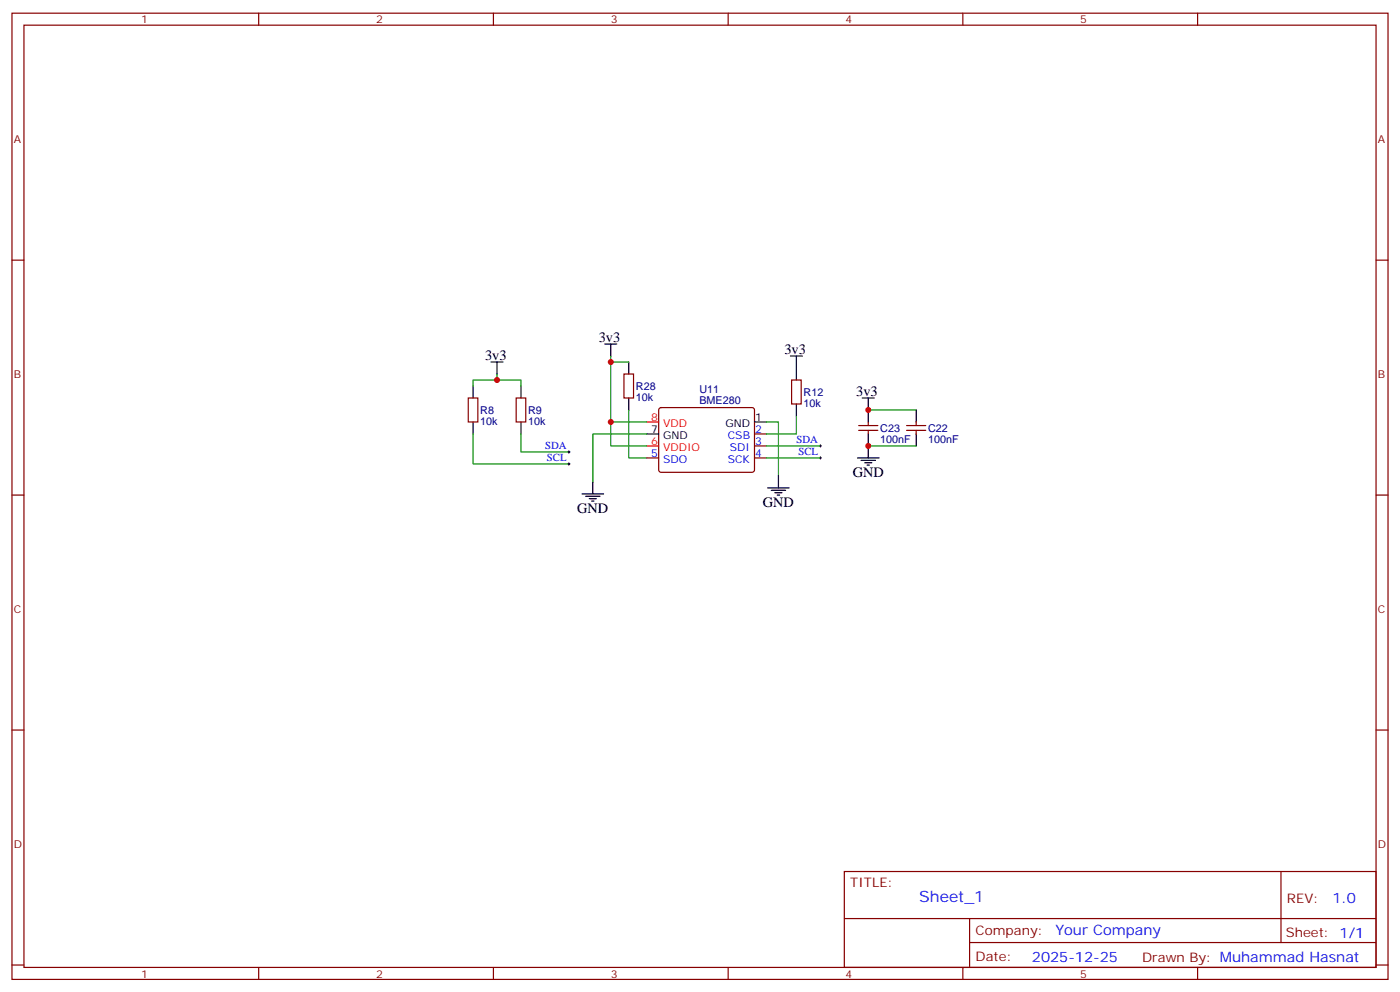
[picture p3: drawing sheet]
<svg xmlns="http://www.w3.org/2000/svg" width="412mm" height="292mm" viewBox="0 0 412 292" stroke-linecap="round" stroke-linejoin="round" font-family="sans-serif">
<g fill="none" stroke="#870000" stroke-width=".35">
<path d="M3.5 3.9h405.4v284.3h-405.4zM7.1 7.4h398.2v277.3h-398.2zM76.2 3.9v3.5M145.3 3.9v3.5M214.5 3.9v3.5M283.6 3.9v3.5M352.8 3.9v3.5M3.5 76.6h3.6M405.3 76.6h3.6M137.9 117.1h2.9v7.1h-2.9zM152 117.1h2.9v7.1h-2.9zM183.8 110.1h2.8v7h-2.8z"/>
<path d="M233.2 111.8h2.8v7.1h-2.8zM190.5 134.8h3.5M194.3 120.2l.4-.3 27.1 .1 .4 .6v18l-.7 .4-27-.1-.5-.6v-17.7zM222.2 127.7h3.6M222.2 131.2h3.6M222.2 134.8h3.6M252.9 126.6h5.7M252.9 125.2h5.7M255.8 124.2v1M255.8 126.6v1.1M267.1 126.6h5.6M267.1 125.2h5.6"/>
<path d="M269.9 124.2v1M269.9 126.6v1.1M3.5 145.7h3.6M405.3 145.7h3.6M3.5 214.8h3.6M405.3 214.8h3.6M248.7 256.5h156.6v28.2h-156.6zM377.3 256.5v20.9M248.7 270.3h156.5M285.6 277.4h119.6M285.6 270.3v14.1M3.5 284h3.6"/>
<path d="M76.2 284.7v3.5M145.3 284.7v3.5M214.5 284.7v3.5M283.6 284.7v3.5M352.8 284.7v3.5M405.3 284h3.6"/>
</g>
<g fill="none" stroke="#000" stroke-width=".35">
<path d="M139.3 113.6v3.5M144.6 106.5h3.6M146.4 106.5v3.6M153.5 113.6v3.5M178.2 101.2h3.5M179.9 101.2v3.6M185.2 106.5v3.6M185.2 117.1v3.5M232.8 104.8h3.6M234.6 104.8v7M234.6 118.9v3.5M254 117.1h3.5"/>
<path d="M255.8 117.1v7.1M139.3 124.2v3.5M153.5 124.2v3.5M190.5 127.7h3.5M222.2 124.2h3.6M252.6 134.8h6.3M253.6 135.5h4.3M254.7 136.2h2.1M255.4 136.9h.7M255.8 127.7v7.1M269.9 120.6v3.6M269.9 127.7v3.5"/>
<path d="M171.4 145.3h6.4M172.5 146h4.2M173.6 146.8h2.1M174.3 147.5h.7M174.6 141.8v3.5M226.1 143.6h6.4M227.2 144.3h4.2M228.2 145h2.2M229 145.7h.7M229.3 140.1v3.5"/>
</g>
<g fill="none" stroke="#008700" stroke-width=".35">
<path d="M146.4 111.8h7.1v1.8M146.4 110.1v1.7h-7.1v1.8M179.9 104.8v1.7M185.2 106.5h-5.3v17.7h10.6M139.3 127.7v8.8h28.3M153.5 127.7v5.3h14.1M179.9 124.2v7h10.6M185.2 120.6v14.2h5.3M190.5 127.7h-15.9v14.1M225.8 124.2h3.5v15.9M225.8 131.2h15.9M225.8 134.8h15.9"/>
<path d="M234.6 122.4v5.3h-8.8M255.8 120.6h14.1M255.8 131.2h14.1"/>
</g>
<path d="M167.2 136.5h.7M167.2 133h.7M167.6 132.6v.7M167.6 136.2v.7M241.3 134.8h.7M241.3 131.2h.7M241.7 130.9v.7M241.7 134.4v.7" fill="none" stroke="#000" stroke-width=".29"/>
<path d="M190.5 131.2h3.5M190.5 124.2h3.5" fill="none" stroke="#f00" stroke-width=".35"/>
<g fill="#c00">
<circle cx="146.4" cy="111.8" r=".88"/>
<circle cx="255.8" cy="131.2" r=".88"/>
<circle cx="179.9" cy="124.2" r=".88"/>
<circle cx="179.9" cy="106.5" r=".88"/>
<circle cx="255.8" cy="120.6" r=".88"/>
</g>
<text font-size="4.6" fill="#00f" x="270.8" y="265.5">Sheet_1</text>
<g font-size="4.2">
<text x="176.4" y="100.5">3v3</text>
<text x="142.9" y="105.8">3v3</text>
<text x="231.1" y="104.1">3v3</text>
<text x="252.2" y="116.4">3v3</text>
<text x="251.2" y="140.4">GND</text>
<text x="224.7" y="149.2">GND</text>
<text x="170" y="151">GND</text>
</g>
<g font-size="4.2" fill="#00f">
<text x="392.5" y="265.7">1.0</text>
<text x="310.9" y="275.3">Your Company</text>
<text x="304" y="283.1">2025-12-25</text>
</g>
<g font-size="3.9" fill="#800">
<text x="250.5" y="261.1">TITLE:</text>
<text x="379.1" y="265.7">REV:</text>
<text x="287.4" y="275.3">Company:</text>
<text x="378.7" y="275.9">Sheet: 1/1</text>
<text x="287.4" y="282.9">Date:</text>
<text x="336.4" y="283">Drawn By: Muhammad Hasnat</text>
</g>
<g font-size="3.2" fill="#800">
<text x="41.6" y="6.9">1</text>
<text x="110.8" y="6.9">2</text>
<text x="179.9" y="6.9">3</text>
<text x="249.1" y="6.9">4</text>
<text x="318.2" y="6.9">5</text>
<text x="4.1" y="42">A</text>
<text x="405.9" y="42">A</text>
<text x="4.1" y="111.1">B</text>
<text x="405.9" y="111.1">B</text>
<text x="4.1" y="180.3">C</text>
<text x="405.9" y="180.3">C</text>
<text x="4.1" y="249.4">D</text>
<text x="405.9" y="249.4">D</text>
<text x="41.6" y="287.7">1</text>
<text x="110.8" y="287.7">2</text>
<text x="179.9" y="287.7">3</text>
<text x="249.1" y="287.7">4</text>
<text x="318.2" y="287.7">5</text>
</g>
<g font-size="3.2" fill="#000080">
<text x="187.3" y="117.9">10k</text>
<text x="187.3" y="114.8">R28</text>
<text x="206" y="118.9">BME280</text>
<text x="206" y="115.7">U11</text>
<text x="236.7" y="119.7">10k</text>
<text x="236.7" y="116.5">R12</text>
<text x="141.5" y="125">10k</text>
<text x="141.5" y="121.8">R8</text>
<text x="155.6" y="125">10k</text>
<text x="155.6" y="121.8">R9</text>
<text x="259.3" y="130.3">100nF</text>
<text x="259.3" y="127.1">C23</text>
<text x="273.4" y="130.3">100nF</text>
<text x="273.4" y="127.1">C22</text>
</g>
<g font-size="3.2" fill="#f00">
<text x="191.8" y="123.8">8</text>
<text x="195.3" y="125.6">VDD</text>
<text x="191.8" y="130.9">6</text>
<text x="195.3" y="132.6">VDDIO</text>
</g>
<g font-size="3.2">
<text x="213.7" y="125.6">GND</text>
<text x="222.4" y="123.8">1</text>
<text x="191.8" y="127.4">7</text>
<text x="195.3" y="129.1">GND</text>
</g>
<g font-size="3.2" fill="#00f">
<text x="214.4" y="129.1">CSB</text>
<text x="222.4" y="127.4">2</text>
<text x="222.4" y="130.9">3</text>
<text x="234.6" y="130.4">SDA</text>
<text x="160.5" y="132.1">SDA</text>
<text x="161.1" y="135.6">SCL</text>
<text x="191.8" y="134.4">5</text>
<text x="195.3" y="136.2">SDO</text>
<text x="214.4" y="136.2">SCK</text>
<text x="215" y="132.6">SDI</text>
<text x="222.4" y="134.4">4</text>
<text x="235.2" y="133.9">SCL</text>
</g>
</svg>
